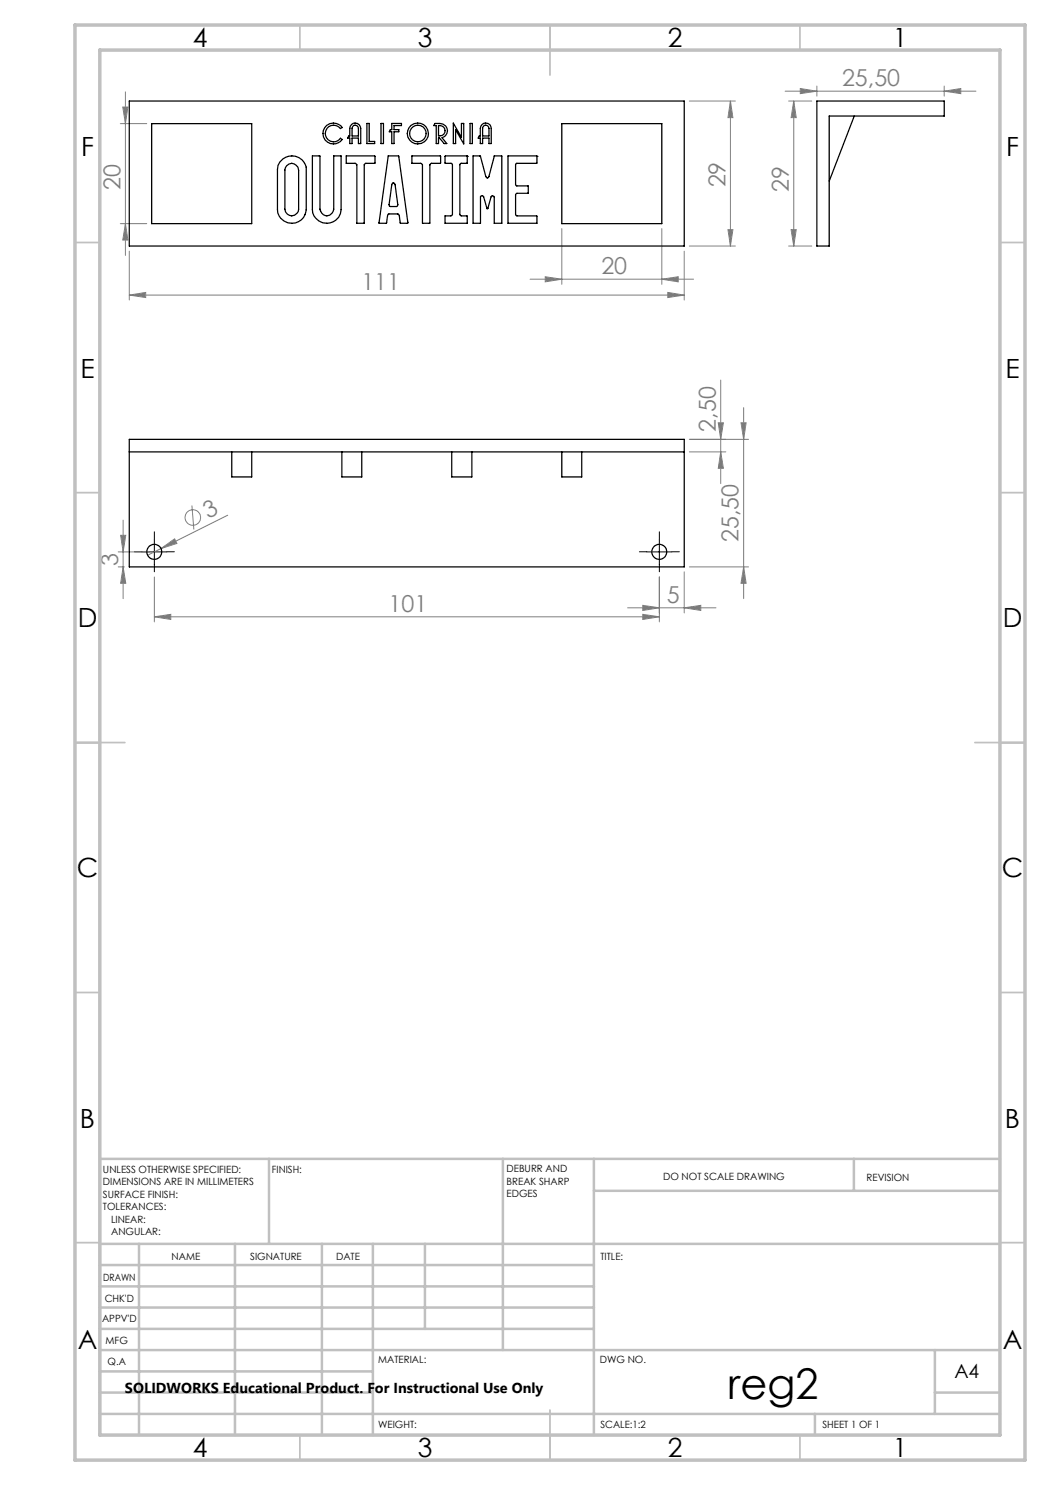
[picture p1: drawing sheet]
<svg xmlns="http://www.w3.org/2000/svg" width="210mm" height="297mm" viewBox="0 0 210 297" stroke-linecap="round" stroke-linejoin="round" font-family="sans-serif">
<g fill="none" stroke="#808080" stroke-width=".2">
<path d="M25.1 18.4v32.7M157 18.2h38.2M160.1 17.7l3.3 .5-3.3 .5zM163.4 17.2v2M188.8 18.2l3.4-.5v1zM188.8 17.2v2M24.1 24.7h5.3M24.6 21.4h1l-.5 3.3zM137.9 20.2h9.2M146.1 20.2v29M146.1 20.2l.5 3.3h-1zM157.7 20.2h4.6"/>
<path d="M158.7 20.2v29M158.8 20.2l.4 3.3h-1zM24.1 44.7h5.3M25.1 44.7l.5 3.3h-1zM25.9 59l3.2-.5v1zM25.9 50.2v9.8M25.9 59h110.9M106 55.8h32.7M109 55.3l3.4 .5-3.4 .6zM112.4 45.7v11.2M132.4 55.8l3.2-.5v1.1zM132.4 45.7v11.2"/>
<path d="M133.6 58.5l3.2 .5-3.2 .5zM136.8 50.2v9.8M137.9 49.2h9.2M145.6 45.9h1l-.5 3.3zM157.7 49.2h4.6M158.2 45.9h1l-.4 3.3zM144.1 76v20.7M137.9 90.4h7.3M137.9 87.9h11.8M143.7 84.6h1l-.6 3.3zM144.1 90.4l.6 3.3h-1zM148.2 84.6h1l-.5 3.3z"/>
<path d="M148.7 81.5v38.2M23.6 113.4h1.3M23.6 110.4h6.2M24.1 107.1h1.1l-.6 3.3zM24.6 104v15.7M24.6 113.4l.6 3.3h-1.1zM30.9 115.4v9M32.2 109.7l2.7-1.9 .5 .9zM38.4 101.1l.4 4.8M45.5 103l-16 8.1M131.9 115.4v9M136.8 114.4v8.2"/>
<path d="M137.9 113.4h11.8M148.7 113.4l.5 3.3h-1zM30.9 123.4l3.2-.5v1zM30.9 123.4h101M125.5 121.6h17.7M128.6 122.9l3.3 .5-3.3 .5zM128.6 121.1l3.3 .5-3.3 .5zM136.8 121.6l3.4-.5v1z"/>
<circle cx="38.6" cy="103.5" r="1.57"/>
</g>
<path d="M28.4 110.4h-1.5M30.9 107.9v-1.5M30.9 112.9v1.5M33.4 110.4h1.5M129.4 110.4h-1.5M131.9 107.9v-1.5M131.9 112.9v1.5M134.4 110.4h1.5" fill="none" stroke="#000" stroke-width=".2" stroke-dasharray="15.2 1.3 1.3 1.3"/>
<path d="M28.4 110.4h4.9M30.9 107.9v5M129.4 110.4h4.9M131.9 107.9v5" fill="none" stroke="#000" stroke-width=".2"/>
<g fill="none" stroke="#c0c0c0" stroke-width=".35">
<path d="M60 5v5M110 5v10M160 5v5M15 48.5h5M200 48.5h5M15 98.5h5M200 98.5h5M15 148.5h10M195 148.5h10M15 198.5h5M200 198.5h5M15 248.5h5"/>
<path d="M200 248.5h5M60 287v5M110 282v10M160 287v5"/>
</g>
<g fill="none" stroke="#c0c0c0" stroke-width=".5">
<path d="M53.8 231.8v17M100.6 231.8v38.2M118.8 231.8v55.2M118.8 238.2h81.2M170.8 231.8v6.4M200 231.8h-180v55.2M20 248.8h180M20 257.3h98.8M20 253h98.8M27.8 248.8v38.2M47 248.8v38.2M64.4 248.8v38.2"/>
<path d="M74.6 248.8v38.2M85 248.8v17M20 265.8h98.8M20 261.5h98.8M20 278.5h54.6M20 274.3h54.6M20 270h180M187 278.5h13M187 270v12.8M20 282.8h180M163 282.8v4.2"/>
</g>
<path d="M15 5h190v287h-190zM20 10h180v277h-180z" fill="none" stroke="#c0c0c0" stroke-width=".7"/>
<g fill="#808080">
<path d="M32.2 109.7l2.7-1.9 .5 .9z"/>
<path d="M133.6 58.5l3.2 .5-3.2 .5zM25.9 59l3.2-.5v1z"/>
<path d="M109 55.3l3.4 .5-3.4 .6zM132.4 55.8l3.2-.5v1.1zM160.1 17.7l3.3 .5-3.3 .5zM188.8 18.2l3.4-.5v1zM30.9 123.4l3.2-.5v1zM128.6 122.9l3.3 .5-3.3 .5zM128.6 121.1l3.3 .5-3.3 .5zM136.8 121.6l3.4-.5v1z"/>
<path d="M144.1 90.4l.6 3.3h-1zM143.7 84.6h1l-.6 3.3zM24.6 113.4l.6 3.3h-1.1zM24.1 107.1h1.1l-.6 3.3z"/>
<path d="M146.1 20.2l.5 3.3h-1zM145.6 45.9h1l-.5 3.3zM24.6 21.4h1l-.5 3.3zM25.1 44.7l.5 3.3h-1zM158.8 20.2l.4 3.3h-1zM158.2 45.9h1l-.4 3.3zM148.2 84.6h1l-.5 3.3zM148.7 113.4l.5 3.3h-1z"/>
</g>
<g fill="none" stroke="#000" stroke-width=".25">
<path d="M25.9 20.2h110.9v29h-110.9zM30.3 24.7h20v20h-20zM56.6 31.8a2.93 2.93 0 0 1 4.6 1.6v8.5a2.88 2.88 0 0 1-2.8 2.8 2.88 2.88 0 0 1-2.9-2.8v-8l.1-.8 .4-.7zM57.3 33.2a1.37 1.37 0 0 1 1.5-.4 1.37 1.37 0 0 1 .9 1.2v7.8a1.38 1.38 0 0 1-1.4 1.4 1.38 1.38 0 0 1-1.3-1.4v-7.8zM62.5 31.2h1.5v10.6a1.38 1.38 0 0 0 1.4 1.4 1.38 1.38 0 0 0 1.3-1.4v-10.6h1.5v10.7a2.88 2.88 0 0 1-2.8 2.8 2.88 2.88 0 0 1-2.9-2.8zM65.3 25.1a2.19 2.19 0 0 1 3.1 .4l-.3 .2a1.67 1.67 0 0 0-2.5-.3 1.67 1.67 0 0 0 0 2.5 1.67 1.67 0 0 0 2.5-.2l.3 .2a2.11 2.11 0 0 1-3.1 .4 2.11 2.11 0 0 1 0-3.2zM69.3 31.2h5.6l.1 .1-.1 1.4h-1.7l-.4 .3v11.7h-1.4v-11.8l-.4-.2h-1.7zM70.3 24.9a1.09 1.09 0 0 1 1.2-.2 1.09 1.09 0 0 1 .6 1v3h-.4v-1.1h-1.3v1.1h-.4v-1.1h-.5l.2-.4h.3v-1.5l.1-.5zM70.6 25.3a.63 .63 0 0 1 .7-.2 .63 .63 0 0 1 .4 .6v1.5h-1.3v-1.5zM73.4 24.7h.4v3.6h1.1v.4h-1.5zM76.2 24.7h.5v4h-.5zM77.6 31.2h2.2l1.7 13.5h-1.4l-.2-1.5-.3-.4h-1.9l-.2 .4-.2 1.5h-1.5z"/>
<path d="M78.4 24.7h1.9v.4h-1.5v.8h1v.4h-1v2.4h-.4v-2.4h-.5l.2-.4h.3zM78.6 36.6l.3 .1 .1 .3 .6 3.9-.3 .4h-1.2l-.2-.1-.1-.2 .6-4zM82.4 31.2h5.7v.1v1.4h-1.8l-.3 .3-.1 11.7h-1.4v-11.8l-.4-.2h-1.7zM87 24.7a1.86 1.86 0 0 1 2.5 1.4 1.46 1.46 0 0 1-1.1 1.4l1 1.2h-.6l-.9-1.1h-.2v1.1h-.5v-3.6h-.5zM87.7 25.1a1.05 1.05 0 0 1 1.3 1 1.05 1.05 0 0 1-1.3 1.1zM90.7 24.6l1.6 2.9v-2.8h.4v4.1l-1.6-2.9v2.8h-.4zM93.4 31.2h-4.3l-.1 .1v1.3l1.2 .1 .3 .2v10l-.3 .3h-1.2v1.5h4.5v-1.5h-1.2l-.3-.3v-10l.3-.2 1.2-.1v-1.3M93.4 31.2h.1M93.4 31.2l.1 .1M93.5 31.3h.1M94 24.7h.5v4h-.5zM94.6 31.2h1.5l1.1 4.1 .3 .3 .3-.3 1-4.1h1.6v13.5h-1.6v-5.3l-.3-.2-.3 .2-.6 2.3h-.2l-.7-2.3-.2-.2-.4 .1v5.4h-1.5z"/>
<path d="M96.4 24.9a1.08 1.08 0 0 1 1.2-.2 1.08 1.08 0 0 1 .6 1v3h-.4v-1.1h-1.3v1.1h-.4v-1.1h-.5l.2-.4h.3v-1.5l.1-.5zM96.9 25.1a.67 .67 0 0 1 .9 .6v1.5h-1.3v-1.5zM101.6 31.2h5.8l-.1 1.5h-3.9l-.2 .1-.1 4.2 .3 .2h2.2l.1 1.4-2.3 .1-.3 .2v4l.3 .3h3.9l.1 1.5h-5.8zM107.4 31.3h.1M112.4 24.7h20v20h-20zM163.4 20.2h25.4v3h-23v26h-2.4zM170.9 23.2l-5.1 13M25.9 87.9h110.9v25.5h-110.9zM25.9 90.4h110.9M46.4 90.4v5h3.9v-5M68.4 90.4v5h4v-5M90.3 90.4v5h4.1v-5"/>
<path d="M112.4 90.4v5h3.9v-5"/>
<circle cx="83.6" cy="26.7" r="2.1"/>
<circle cx="83.6" cy="26.7" r="1.66"/>
<circle cx="30.9" cy="110.4" r="1.5"/>
<circle cx="131.9" cy="110.4" r="1.5"/>
</g>
<text font-size="8.5" x="145.6" y="279.7">reg2</text>
<g font-size="5.3">
<text x="38.5" y="9.5">4</text>
<text x="83.5" y="9.5">3</text>
<text x="133.6" y="9.5">2</text>
<text x="178.6" y="9.5">1</text>
<text x="16.2" y="31.2">F</text>
<text x="201.2" y="31.2">F</text>
<text x="16.1" y="75.5">E</text>
<text x="201.1" y="75.5">E</text>
<text x="15.5" y="125.5">D</text>
<text x="200.5" y="125.5">D</text>
<text x="15.4" y="175.5">C</text>
<text x="200.4" y="175.5">C</text>
<text x="16" y="225.5">B</text>
<text x="201" y="225.5">B</text>
<text x="15.5" y="269.7">A</text>
<text x="200.5" y="269.7">A</text>
<text x="38.5" y="291.5">4</text>
<text x="83.5" y="291.5">3</text>
<text x="133.6" y="291.5">2</text>
<text x="178.6" y="291.5">1</text>
</g>
<g font-size="4.7" fill="#808080">
<text x="168.4" y="17.2">25,50</text>
<text x="24.1" y="38" transform="rotate(-90 24.1 38)">20</text>
<text x="145.1" y="37.5" transform="rotate(-90 145.1 37.5)">29</text>
<text x="157.7" y="38.4" transform="rotate(-90 157.7 38.4)">29</text>
<text x="72.3" y="58">111</text>
<text x="120.3" y="54.8">20</text>
<text x="143.2" y="86.4" transform="rotate(-90 143.2 86.4)">2,50</text>
<text x="41.6" y="103.9" transform="rotate(-27 41.6 103.9)">3</text>
<text x="23.6" y="113.2" transform="rotate(-90 23.6 113.2)">3</text>
<text x="147.7" y="108.4" transform="rotate(-90 147.7 108.4)">25,50</text>
<text x="77.7" y="122.3">101</text>
<text x="133.4" y="120.5">5</text>
</g>
<text font-size="3.9" x="190.9" y="275.5">A4</text>
<text font-size="2.9" x="25" y="278.6">SOLIDWORKS Educational Product. For Instructional Use Only</text>
<g font-size="2">
<text x="20.6" y="234.6">UNLESS OTHERWISE SPECIFIED:</text>
<text x="20.6" y="237.1">DIMENSIONS ARE IN MILLIMETERS</text>
<text x="20.6" y="239.6">SURFACE FINISH:</text>
<text x="54.4" y="234.6">FINISH:</text>
<text x="101.3" y="234.5">DEBURR AND</text>
<text x="101.3" y="237">BREAK SHARP</text>
<text x="101.3" y="239.5">EDGES</text>
<text x="132.6" y="236">DO NOT SCALE DRAWING</text>
<text x="173.3" y="236.2">REVISION</text>
<text x="20.6" y="242.1">TOLERANCES:</text>
<text x="22.2" y="244.6">LINEAR:</text>
<text x="22.2" y="247.1">ANGULAR:</text>
<text x="34.3" y="252">NAME</text>
<text x="50" y="251.9">SIGNATURE</text>
<text x="67.2" y="251.9">DATE</text>
<text x="120.1" y="251.9">TITLE:</text>
<text x="20.6" y="256.1">DRAWN</text>
<text x="20.9" y="260.3">CHK'D</text>
<text x="20.4" y="264.4">APPV'D</text>
<text x="21.1" y="268.8">MFG</text>
<text x="21.5" y="273">Q.A</text>
<text x="75.6" y="272.5">MATERIAL:</text>
<text x="120" y="272.5">DWG NO.</text>
<text x="75.6" y="285.5">WEIGHT:</text>
<text x="120.1" y="285.6">SCALE:1:2</text>
<text x="164.5" y="285.6">SHEET 1 OF 1</text>
</g>
</svg>
